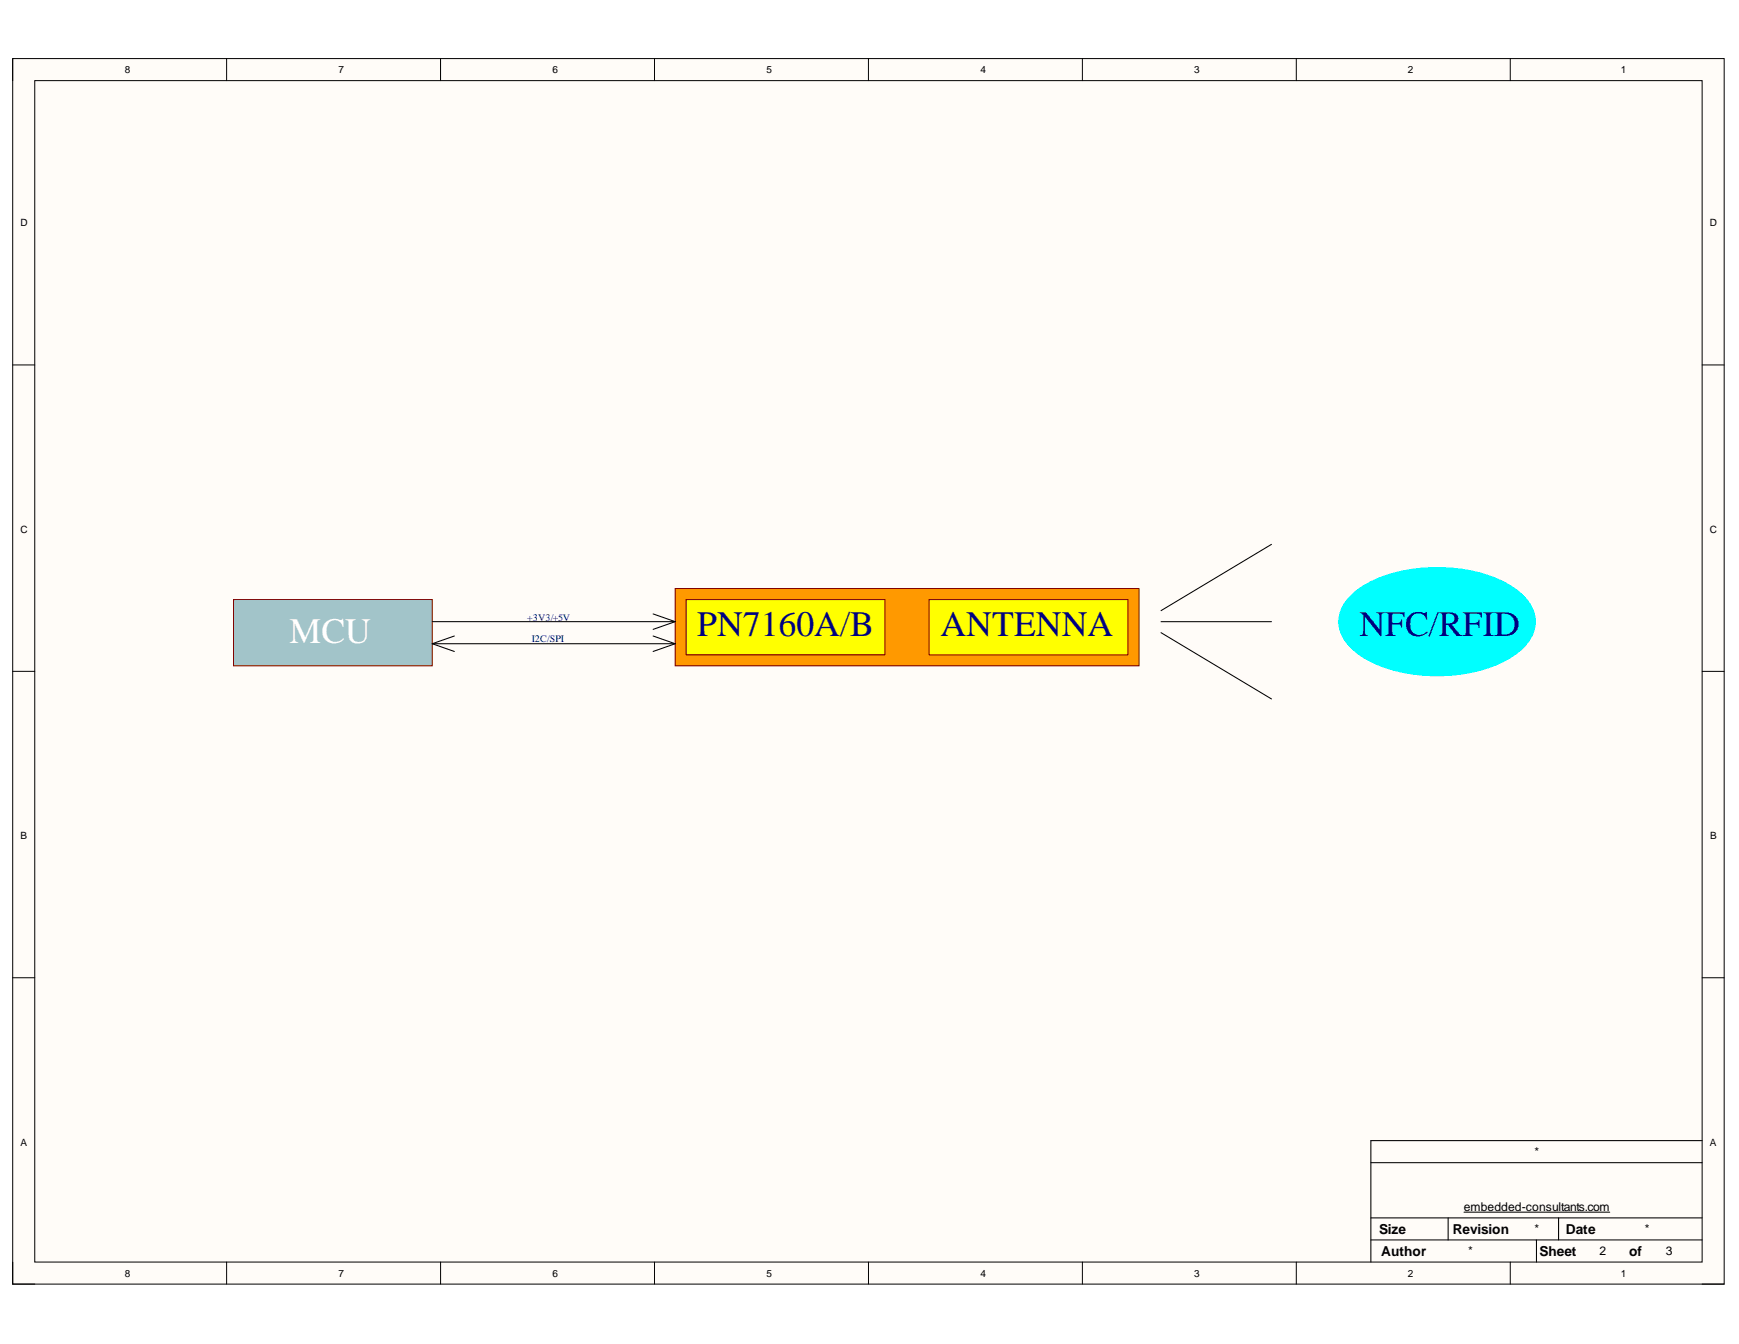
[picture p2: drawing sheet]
<svg xmlns="http://www.w3.org/2000/svg" width="279mm" height="216mm" viewBox="0 0 279 216" stroke-linecap="round" stroke-linejoin="round" font-family="sans-serif">
<path d="M2 9.4h275v196.9h-275z" fill-rule="evenodd" fill="#fffcf8"/>
<path d="M2 9.4h275v196.9h-275z" fill="none" stroke="#000" stroke-width=".16"/>
<path d="M5.6 13h267.9v189.7h-267.9z" fill-rule="evenodd" fill="#fffcf8"/>
<g fill="none" stroke="#000" stroke-width=".16">
<path d="M2 9.4v3.6M5.6 13h267.9v189.7h-267.9zM36.4 9.4v3.6M70.8 9.4v3.6M105.2 9.4v3.6M139.5 9.4v3.6M173.9 9.4v3.6M208.3 9.4v3.6M242.7 9.4v3.6M2 58.6h3.6M273.5 58.6h3.5M2 107.8h3.6"/>
<path d="M273.5 107.9h3.5M2 157.1h3.6M273.5 157.1h3.5M2 202.7v3.6h3.6M36.4 202.7v3.6M70.8 202.7v3.6M105.2 202.7v3.6M139.5 202.7v3.6M173.9 202.7v3.6M208.3 202.7v3.6M242.7 202.7v3.6M273.5 206.3h3.5"/>
</g>
<path d="M220.3 186.8h53.2M220.3 195.6h53.2M220.3 199.2h53.2M232.7 195.6v3.6M235.2 194.7h23.4M246.9 199.2v3.5M250.4 195.6v3.6M273.5 183.2h-53.2v19.5" fill="none" stroke="#000" stroke-width=".17"/>
<path d="M37.5 96.3h32v10.7h-32z" fill-rule="evenodd" fill="#a2c4c9"/>
<path d="M37.5 96.3h32v10.7h-32z" fill="none" stroke="#800000" stroke-width=".16"/>
<path d="M217.1 95.4a18.6 18.6 0 0 1 10.4-4.2 24.7 24.7 0 0 1 15.2 2.7 8 8 0 0 1 4.1 5 5.9 5.9 0 0 1-2.1 5.4 18.6 18.6 0 0 1-10.4 4.2 24.7 24.7 0 0 1-15.3-2.7 8 8 0 0 1-4-5 5.9 5.9 0 0 1 2.1-5.4z" fill="#0ff"/>
<path d="M217.1 95.4a18.6 18.6 0 0 1 10.4-4.2 24.7 24.7 0 0 1 15.2 2.7 8 8 0 0 1 4.1 5 5.9 5.9 0 0 1-2.1 5.4 18.6 18.6 0 0 1-10.4 4.2 24.7 24.7 0 0 1-15.3-2.7 8 8 0 0 1-4-5 5.9 5.9 0 0 1 2.1-5.4z" fill="none" stroke="#fff" stroke-width=".16"/>
<path d="M108.5 94.5h74.5v12.5h-74.5z" fill-rule="evenodd" fill="#f90"/>
<path d="M108.5 94.5h74.5v12.5h-74.5z" fill="none" stroke="#800000" stroke-width=".16"/>
<path d="M110.3 96.3h31.9v8.9h-31.9z" fill-rule="evenodd" fill="#ff0"/>
<path d="M110.3 96.3h31.9v8.9h-31.9z" fill="none" stroke="#800000" stroke-width=".16"/>
<path d="M149.3 96.3h31.9v8.9h-31.9z" fill-rule="evenodd" fill="#ff0"/>
<path d="M149.3 96.3h31.9v8.9h-31.9z" fill="none" stroke="#800000" stroke-width=".16"/>
<path d="M69.5 99.9h39M104.9 98.6l3.6 1.3M108.5 99.9l-3.6 1.2M186.5 99.9h17.8M204.3 87.4l-17.8 10.7M69.5 103.4h39M69.5 103.4l3.5 1.3M73 102.2l-3.5 1.2M104.9 102.2l3.6 1.2M108.5 103.4l-3.6 1.3M186.5 101.6l17.8 10.7" fill="none" stroke="#000" stroke-width=".17"/>
<text font-size="5.8" fill="#fff" x="46.5" y="103.3">MCU</text>
<g font-size="5.8" fill="#000080">
<text x="112" y="102.2">PN7160A/B</text>
<text x="151.1" y="102.2">ANTENNA</text>
<text x="218.4" y="102.2">NFC/RFID</text>
</g>
<g font-size="2.2">
<text x="221.6" y="198.2">Size</text>
<text x="221.9" y="201.7">Author</text>
<text x="233.4" y="198.2">Revision</text>
<text x="247.4" y="201.7">Sheet</text>
<text x="251.6" y="198.2">Date</text>
<text x="261.7" y="201.7">of</text>
</g>
<g font-size="1.9">
<text x="246.5" y="185.6">*</text>
<text x="235.2" y="194.5">embedded-consultants.com</text>
<text x="235.9" y="201.6">*</text>
<text x="246.5" y="198.1">*</text>
<text x="257" y="201.6">2</text>
<text x="264.3" y="198.1">*</text>
<text x="267.7" y="201.6">3</text>
</g>
<g font-size="1.6">
<text x="20" y="11.7">8</text>
<text x="54.4" y="11.7">7</text>
<text x="88.7" y="11.7">6</text>
<text x="123.2" y="11.7">5</text>
<text x="157.5" y="11.7">4</text>
<text x="191.9" y="11.7">3</text>
<text x="226.2" y="11.7">2</text>
<text x="260.4" y="11.7">1</text>
<text x="3.3" y="36.4">D</text>
<text x="274.7" y="36.4">D</text>
<text x="3.3" y="85.6">C</text>
<text x="274.7" y="85.6">C</text>
<text x="3.3" y="134.8">B</text>
<text x="274.8" y="134.8">B</text>
<text x="3.3" y="184">A</text>
<text x="274.7" y="184">A</text>
<text x="20" y="205.1">8</text>
<text x="54.4" y="205.1">7</text>
<text x="88.7" y="205.1">6</text>
<text x="123.2" y="205.1">5</text>
<text x="157.5" y="205.1">4</text>
<text x="191.9" y="205.1">3</text>
<text x="226.2" y="205.1">2</text>
<text x="260.4" y="205.1">1</text>
</g>
<g font-size="1.6" fill="#000080">
<text x="84.7" y="99.7">+3V3/+5V</text>
<text x="85.4" y="103.1">I2C/SPI</text>
</g>
</svg>
